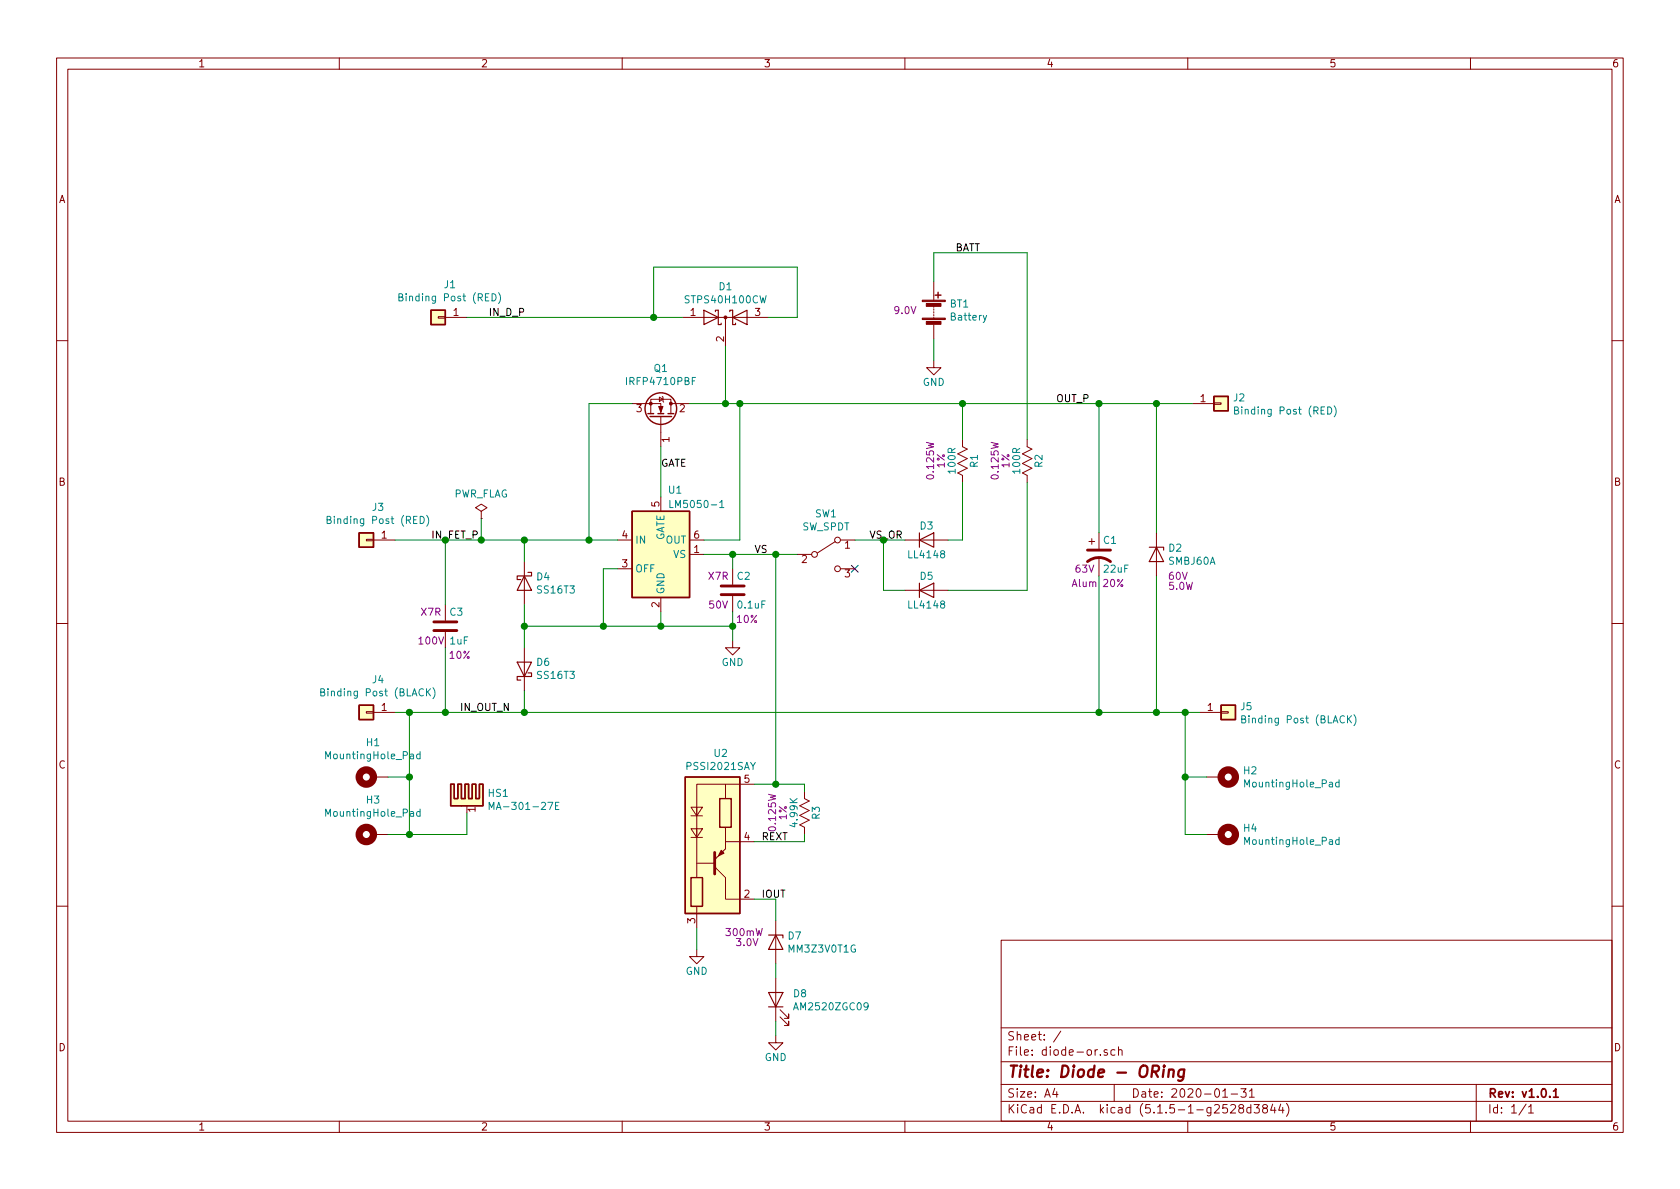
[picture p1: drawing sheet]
EESchema Schematic File Version 4
EELAYER 30 0
EELAYER END
$Descr A4 11693 8268
encoding utf-8
Sheet 1 1
Title "Diode - ORing"
Date "2020-01-31"
Rev "v1.0.1"
Comp ""
Comment1 ""
Comment2 ""
Comment3 ""
Comment4 ""
$EndDescr
$Comp
L Local:R_local R1
U 1 1
P 6700 3200
F 0 "R1" V 6780 3200 50  0000 C CNN
F 1 "100R" V 6625 3200 50  0000 C CNN
F 2 "local:R_0805_HandSoldering" V 6630 3200 30  0001 C CNN
F 3 "" V 6780 3200 30  0000 C CNN
F 4 "1%" V 6550 3200 50  0000 C CNN "Tolerance"
F 5 "0.125W" V 6475 3200 50  0000 C CNN "Power"
F 6 "Vishay Dale" V 6700 3200 50  0001 C CNN "Manufacturer"
F 7 "CRCW0805100RFKEA" V 6850 3200 50  0001 C CNN "PartNum"
	1    6700 3200
	1    0    0    -1  
$EndComp
$Comp
L power:GND #PWR02
U 1 1
P 5100 4450
F 0 "#PWR02" H 5100 4200 50  0001 C CNN
F 1 "GND" H 5100 4300 50  0000 C CNN
F 2 "" H 5100 4450 60  0000 C CNN
F 3 "" H 5100 4450 60  0000 C CNN
	1    5100 4450
	1    0    0    -1  
$EndComp
$Comp
L Power_Management:LM5050-1 U1
U 1 1
P 4600 3850
F 0 "U1" H 4700 4300 50  0000 C CNN
F 1 "LM5050-1" H 4850 4200 50  0000 C CNN
F 2 "Package_TO_SOT_SMD:TSOT-23-6" H 5250 3500 50  0001 C CNN
F 3 "http://www.ti.com/lit/ds/symlink/lm5050-1-q1.pdf" H 5700 3800 50  0001 C CNN
F 4 "Texas Instruments" H 4600 3850 50  0001 C CNN "Manufacturer"
F 5 "LM5050MKX-1" H 4600 3850 50  0001 C CNN "PartNum"
	1    4600 3850
	1    0    0    -1  
$EndComp
$Comp
L Device:C C2
U 1 1
P 5100 4100
F 0 "C2" H 5125 4200 50  0000 L CNN
F 1 "0.1uF" H 5125 4000 50  0000 L CNN
F 2 "local:C_0805_HandSoldering" H 5138 3950 30  0001 C CNN
F 3 "" H 5100 4100 60  0000 C CNN
F 4 "50V" H 5000 4000 50  0000 C CNN "Voltage"
F 5 "10%" H 5200 3900 50  0000 C CNN "Tolerance"
F 6 "X7R" H 5000 4200 50  0000 C CNN "Dielectric"
F 7 "Kemet" H 5100 4100 50  0001 C CNN "Manufacturer"
F 8 "C0805C104K5RACTU" H 5100 4100 50  0001 C CNN "PartNum"
	1    5100 4100
	1    0    0    -1  
$EndComp
$Comp
L Device:D_Schottky_x2_KCom_AKA D1
U 1 1
P 5050 2200
F 0 "D1" H 5050 2416 50  0000 C CNN
F 1 "STPS40H100CW" H 5050 2325 50  0000 C CNN
F 2 "Package_TO_SOT_THT:TO-247-3_Vertical" H 5050 2200 50  0001 C CNN
F 3 "~" H 5050 2200 50  0001 C CNN
F 4 "STMicro" H 5050 2200 50  0001 C CNN "Manufacturer"
F 5 "STPS40H100CW" H 5050 2200 50  0001 C CNN "PartNum"
F 6 "100V" H 5050 2200 50  0001 C CNN "Voltage"
F 7 "20A" H 5050 2200 50  0001 C CNN "Current"
	1    5050 2200
	1    0    0    -1  
$EndComp
$Comp
L Diode:LL4148 D3
U 1 1
P 6450 3750
F 0 "D3" H 6450 3850 50  0000 C CNN
F 1 "LL4148" H 6450 3650 50  0000 C CNN
F 2 "local:D_MiniMELF-onsemi" H 6450 3750 50  0001 C CNN
F 3 "" H 6450 3750 50  0001 C CNN
F 4 "100V" H 6450 4050 50  0001 C CNN "Voltage"
F 5 "200mA" H 6450 3950 50  0001 C CNN "Current"
F 6 "ON Semiconductor" H 6450 3550 50  0001 C CNN "Manufacturer"
F 7 "LL4148" H 6550 3450 50  0001 C CNN "PartNum"
	1    6450 3750
	1    0    0    -1  
$EndComp
$Comp
L Connector_Generic:Conn_01x01 J1
U 1 1
P 3050 2200
F 0 "J1" H 2968 1975 50  0000 C CNN
F 1 "Binding Post (RED)" H 2968 2066 50  0000 C CNN
F 2 "local:Binding_Post_Hex" H 3050 2200 50  0001 C CNN
F 3 "~" H 3050 2200 50  0001 C CNN
F 4 "Keystone" H 3050 2200 50  0001 C CNN "Manufacturer"
F 5 "7016" H 3050 2200 50  0001 C CNN "PartNum"
	1    3050 2200
	-1   0    0    1   
$EndComp
$Comp
L Connector_Generic:Conn_01x01 J3
U 1 1
P 2550 3750
F 0 "J3" H 2468 3525 50  0000 C CNN
F 1 "Binding Post (RED)" H 2468 3616 50  0000 C CNN
F 2 "local:Binding_Post_Hex" H 2550 3750 50  0001 C CNN
F 3 "~" H 2550 3750 50  0001 C CNN
F 4 "Keystone" H 2550 3750 50  0001 C CNN "Manufacturer"
F 5 "7016" H 2550 3750 50  0001 C CNN "PartNum"
	1    2550 3750
	-1   0    0    1   
$EndComp
$Comp
L Connector_Generic:Conn_01x01 J4
U 1 1
P 2550 4950
F 0 "J4" H 2468 4725 50  0000 C CNN
F 1 "Binding Post (BLACK)" H 2468 4816 50  0000 C CNN
F 2 "local:Binding_Post_Hex" H 2550 4950 50  0001 C CNN
F 3 "~" H 2550 4950 50  0001 C CNN
F 4 "Keystone" H 2550 4950 50  0001 C CNN "Manufacturer"
F 5 "7017" H 2550 4950 50  0001 C CNN "PartNum"
	1    2550 4950
	-1   0    0    1   
$EndComp
$Comp
L Device:D_Schottky D4
U 1 1
P 3650 4050
F 0 "D4" V 3604 4129 50  0000 L CNN
F 1 "SS16T3" V 3695 4129 50  0000 L CNN
F 2 "Diode_SMD:D_SMA" H 3650 4050 50  0001 C CNN
F 3 "~" H 3650 4050 50  0001 C CNN
F 4 "ON Semiconductor" H 3650 4050 50  0001 C CNN "Manufacturer"
F 5 "SS16T3" H 3650 4050 50  0001 C CNN "PartNum"
F 6 "60V" H 3650 4050 50  0001 C CNN "Voltage"
F 7 "1A" H 3650 4050 50  0001 C CNN "Current"
	1    3650 4050
	0    1    1    0   
$EndComp
$Comp
L Device:D_Schottky D6
U 1 1
P 3650 4650
F 0 "D6" V 3696 4571 50  0000 R CNN
F 1 "SS16T3" V 3605 4571 50  0000 R CNN
F 2 "Diode_SMD:D_SMA" H 3650 4650 50  0001 C CNN
F 3 "~" H 3650 4650 50  0001 C CNN
F 4 "ON Semiconductor" H 3650 4650 50  0001 C CNN "Manufacturer"
F 5 "SS16T3" H 3650 4650 50  0001 C CNN "PartNum"
F 6 "60V" H 3650 4650 50  0001 C CNN "Voltage"
F 7 "1A" H 3650 4650 50  0001 C CNN "Current"
	1    3650 4650
	0    -1   -1   0   
$EndComp
$Comp
L Device:D_Zener D2
U 1 1
P 8050 3850
F 0 "D2" V 8004 3929 50  0000 L CNN
F 1 "SMBJ60A" V 8095 3929 50  0000 L CNN
F 2 "Diode_SMD:D_SMB" H 8050 3850 50  0001 C CNN
F 3 "~" H 8050 3850 50  0001 C CNN
F 4 "Littelfuse" H 8050 3850 50  0001 C CNN "Manufacturer"
F 5 "SMBJ60A" H 8050 3850 50  0001 C CNN "PartNum"
F 6 "60V" V 8200 4000 50  0000 C CNN "Voltage"
F 7 "5.0W" V 8270 4020 50  0000 C CNN "Power"
	1    8050 3850
	0    1    1    0   
$EndComp
$Comp
L Connector_Generic:Conn_01x01 J2
U 1 1
P 8500 2800
F 0 "J2" H 8580 2842 50  0000 L CNN
F 1 "Binding Post (RED)" H 8580 2751 50  0000 L CNN
F 2 "local:Binding_Post_Hex" H 8500 2800 50  0001 C CNN
F 3 "~" H 8500 2800 50  0001 C CNN
F 4 "Keystone" H 8500 2800 50  0001 C CNN "Manufacturer"
F 5 "7016" H 8500 2800 50  0001 C CNN "PartNum"
	1    8500 2800
	1    0    0    -1  
$EndComp
$Comp
L Connector_Generic:Conn_01x01 J5
U 1 1
P 8550 4950
F 0 "J5" H 8630 4992 50  0000 L CNN
F 1 "Binding Post (BLACK)" H 8630 4901 50  0000 L CNN
F 2 "local:Binding_Post_Hex" H 8550 4950 50  0001 C CNN
F 3 "~" H 8550 4950 50  0001 C CNN
F 4 "Keystone" H 8550 4950 50  0001 C CNN "Manufacturer"
F 5 "7017" H 8550 4950 50  0001 C CNN "PartNum"
	1    8550 4950
	1    0    0    -1  
$EndComp
$Comp
L Local:R_local R2
U 1 1
P 7150 3200
F 0 "R2" V 7230 3200 50  0000 C CNN
F 1 "100R" V 7075 3200 50  0000 C CNN
F 2 "local:R_0805_HandSoldering" V 7080 3200 30  0001 C CNN
F 3 "" V 7230 3200 30  0000 C CNN
F 4 "1%" V 7000 3200 50  0000 C CNN "Tolerance"
F 5 "0.125W" V 6925 3200 50  0000 C CNN "Power"
F 6 "Vishay Dale" V 7150 3200 50  0001 C CNN "Manufacturer"
F 7 "CRCW0805100RFKEA" V 7300 3200 50  0001 C CNN "PartNum"
	1    7150 3200
	1    0    0    -1  
$EndComp
$Comp
L Diode:LL4148 D5
U 1 1
P 6450 4100
F 0 "D5" H 6450 4200 50  0000 C CNN
F 1 "LL4148" H 6450 4000 50  0000 C CNN
F 2 "local:D_MiniMELF-onsemi" H 6450 4100 50  0001 C CNN
F 3 "" H 6450 4100 50  0001 C CNN
F 4 "100V" H 6450 4400 50  0001 C CNN "Voltage"
F 5 "200mA" H 6450 4300 50  0001 C CNN "Current"
F 6 "ON Semiconductor" H 6450 3900 50  0001 C CNN "Manufacturer"
F 7 "LL4148" H 6550 3800 50  0001 C CNN "PartNum"
	1    6450 4100
	1    0    0    -1  
$EndComp
$Comp
L Switch:SW_SPDT SW1
U 1 1
P 5750 3850
F 0 "SW1" H 5750 4135 50  0000 C CNN
F 1 "SW_SPDT" H 5750 4044 50  0000 C CNN
F 2 "local:ASE1D-6M-10-Z" H 5750 3850 50  0001 C CNN
F 3 "~" H 5750 3850 50  0001 C CNN
F 4 "Nidec Copal" H 5750 3850 50  0001 C CNN "Manufacturer"
F 5 "ASE1D-2M-10-Z" H 5750 3850 50  0001 C CNN "PartNum"
F 6 "60V" H 5750 3850 50  0001 C CNN "Voltage"
F 7 "50mA" H 5750 3850 50  0001 C CNN "Current"
	1    5750 3850
	1    0    0    -1  
$EndComp
$Comp
L power:PWR_FLAG #FLG01
U 1 1
P 3350 3600
F 0 "#FLG01" H 3350 3675 50  0001 C CNN
F 1 "PWR_FLAG" H 3350 3773 50  0000 C CNN
F 2 "" H 3350 3600 50  0001 C CNN
F 3 "~" H 3350 3600 50  0001 C CNN
	1    3350 3600
	1    0    0    -1  
$EndComp
Wire Wire Line
	4600 3450 4600 3100
Wire Wire Line
	2750 3750 3100 3750
Wire Wire Line
	4400 2800 4100 2800
Wire Wire Line
	4100 2800 4100 3750
Connection ~ 4100 3750
Wire Wire Line
	4100 3750 4300 3750
Wire Wire Line
	3650 4350 4200 4350
Wire Wire Line
	4600 4350 4600 4250
Wire Wire Line
	3650 4500 3650 4350
Connection ~ 3650 4350
Wire Wire Line
	3650 4800 3650 4950
Wire Wire Line
	3650 4950 3100 4950
Connection ~ 4600 4350
$Comp
L Device:C C3
U 1 1
P 3100 4350
F 0 "C3" H 3125 4450 50  0000 L CNN
F 1 "1uF" H 3125 4250 50  0000 L CNN
F 2 "local:C_1206_HandSoldering" H 3138 4200 30  0001 C CNN
F 3 "" H 3100 4350 60  0000 C CNN
F 4 "100V" H 3000 4250 50  0000 C CNN "Voltage"
F 5 "10%" H 3200 4150 50  0000 C CNN "Tolerance"
F 6 "X7R" H 3000 4450 50  0000 C CNN "Dielectric"
F 7 "Samsung" H 3100 4350 50  0001 C CNN "Manufacturer"
F 8 "CL31B105KCHNFNE" H 3100 4350 50  0001 C CNN "PartNum"
	1    3100 4350
	1    0    0    -1  
$EndComp
Wire Wire Line
	3100 4200 3100 3750
Connection ~ 3100 3750
Wire Wire Line
	3100 3750 3350 3750
Wire Wire Line
	3100 4500 3100 4950
Connection ~ 3100 4950
Wire Wire Line
	3100 4950 2850 4950
Wire Wire Line
	4900 3750 5150 3750
Wire Wire Line
	5150 3750 5150 2800
Wire Wire Line
	5150 2800 5050 2800
$Comp
L Device:CP1 C1
U 1 1
P 7650 3850
F 0 "C1" H 7675 3950 50  0000 L CNN
F 1 "22uF" H 7675 3750 50  0000 L CNN
F 2 "Capacitor_SMD:CP_Elec_6.3x5.9" H 7688 3700 30  0001 C CNN
F 3 "" H 7650 3850 60  0000 C CNN
F 4 "63V" H 7550 3750 50  0000 C CNN "Voltage"
F 5 "20%" H 7750 3650 50  0000 C CNN "Tolerance"
F 6 "Alum" H 7550 3650 50  0000 C CNN "Dielectric"
F 7 "Panasonic" H 7650 3850 50  0001 C CNN "Manufacturer"
F 8 "EEE-FK1J220XP" H 7650 3850 50  0001 C CNN "PartNum"
	1    7650 3850
	1    0    0    -1  
$EndComp
Wire Wire Line
	5050 2400 5050 2800
Connection ~ 5050 2800
Wire Wire Line
	5050 2800 4800 2800
Wire Wire Line
	4750 2200 4550 2200
Wire Wire Line
	4550 2200 4550 1850
Wire Wire Line
	4550 1850 5550 1850
Wire Wire Line
	5550 1850 5550 2200
Wire Wire Line
	5550 2200 5350 2200
Connection ~ 4550 2200
Wire Wire Line
	4550 2200 3250 2200
Wire Wire Line
	5150 2800 6700 2800
Connection ~ 5150 2800
Wire Wire Line
	7650 3700 7650 2800
Wire Wire Line
	8050 3700 8050 2800
Wire Wire Line
	8050 4000 8050 4950
Connection ~ 3650 4950
Wire Wire Line
	7650 4000 7650 4950
Wire Wire Line
	5100 4250 5100 4350
Wire Wire Line
	5100 4350 4600 4350
Wire Wire Line
	5100 4350 5100 4450
Wire Wire Line
	4900 3850 5100 3850
Wire Wire Line
	5100 3850 5100 3950
Connection ~ 5100 3850
Wire Wire Line
	4300 3950 4200 3950
Wire Wire Line
	4200 3950 4200 4350
Connection ~ 4200 4350
Wire Wire Line
	4200 4350 4600 4350
Wire Wire Line
	6700 3050 6700 2800
Connection ~ 6700 2800
Wire Wire Line
	6700 3350 6700 3750
Wire Wire Line
	6700 3750 6600 3750
Wire Wire Line
	5950 3750 6150 3750
Wire Wire Line
	6150 3750 6150 4100
Wire Wire Line
	6150 4100 6300 4100
Connection ~ 6150 3750
Wire Wire Line
	6150 3750 6300 3750
Connection ~ 7650 2800
Wire Wire Line
	7650 2800 8050 2800
Connection ~ 7650 4950
Wire Wire Line
	7650 4950 8050 4950
Connection ~ 8050 2800
Wire Wire Line
	8050 2800 8300 2800
Connection ~ 8050 4950
Wire Wire Line
	8050 4950 8250 4950
Wire Wire Line
	6700 2800 7650 2800
Wire Wire Line
	3650 4950 7650 4950
Wire Wire Line
	7150 3350 7150 4100
Wire Wire Line
	7150 4100 6600 4100
$Comp
L Device:Battery BT1
U 1 1
P 6500 2150
F 0 "BT1" H 6608 2196 50  0000 L CNN
F 1 "Battery" H 6608 2105 50  0000 L CNN
F 2 "Connector_PinHeader_2.54mm:PinHeader_1x02_P2.54mm_Vertical" V 6500 2210 50  0001 C CNN
F 3 "~" V 6500 2210 50  0001 C CNN
F 4 "9.0V" H 6300 2150 50  0000 C CNN "Voltage"
	1    6500 2150
	1    0    0    -1  
$EndComp
$Comp
L power:GND #PWR01
U 1 1
P 6500 2500
F 0 "#PWR01" H 6500 2250 50  0001 C CNN
F 1 "GND" H 6500 2350 50  0000 C CNN
F 2 "" H 6500 2500 60  0000 C CNN
F 3 "" H 6500 2500 60  0000 C CNN
	1    6500 2500
	1    0    0    -1  
$EndComp
Wire Wire Line
	6500 2500 6500 2350
Wire Wire Line
	6500 1950 6500 1750
Wire Wire Line
	6500 1750 7150 1750
Wire Wire Line
	7150 1750 7150 3050
Wire Wire Line
	3350 3750 3350 3600
Connection ~ 3350 3750
Connection ~ 5100 4350
Wire Wire Line
	3350 3750 3650 3750
Wire Wire Line
	3650 4200 3650 4350
Wire Wire Line
	3650 3900 3650 3750
Connection ~ 3650 3750
Wire Wire Line
	3650 3750 4100 3750
$Comp
L Device:Q_NMOS_GDS Q1
U 1 1
P 4600 2900
F 0 "Q1" V 4942 2900 50  0000 C CNN
F 1 "IRFP4710PBF" V 4851 2900 50  0000 C CNN
F 2 "Package_TO_SOT_THT:TO-247-3_Vertical" H 4800 3000 50  0001 C CNN
F 3 "~" H 4600 2900 50  0001 C CNN
F 4 "Infineon" H 4600 2900 50  0001 C CNN "Manufacturer"
F 5 "IRFP4710PBF" H 4600 2900 50  0001 C CNN "PartNum"
F 6 "100V" H 4600 2900 50  0001 C CNN "Voltage"
F 7 "190W" H 4600 2900 50  0001 C CNN "Power"
F 8 "72A" H 4600 2900 50  0001 C CNN "Current"
	1    4600 2900
	0    1    -1   0   
$EndComp
$Comp
L Device:LED D8
U 1 1
P 5400 6950
F 0 "D8" V 5439 6833 50  0000 R CNN
F 1 "AM2520ZGC09" V 5348 6833 50  0000 R CNN
F 2 "local:AM2520ZGC09" H 5400 6950 50  0001 C CNN
F 3 "~" H 5400 6950 50  0001 C CNN
F 4 "Kingbright" H 5400 6950 50  0001 C CNN "Manufacturer"
F 5 "AM2520ZGC09" H 5400 6950 50  0001 C CNN "PartNum"
	1    5400 6950
	0    -1   -1   0   
$EndComp
$Comp
L Device:D_Zener D7
U 1 1
P 5400 6550
F 0 "D7" V 5354 6629 50  0000 L CNN
F 1 "MM3Z3V0T1G" V 5445 6629 50  0000 L CNN
F 2 "local:SOD-323_477-02-H_HandSoldering" H 5400 6550 50  0001 C CNN
F 3 "~" H 5400 6550 50  0001 C CNN
F 4 "3.0V" V 5400 6350 50  0000 C CNN "Voltage"
F 5 "ON Semiconductor" H 5400 6550 50  0001 C CNN "Manufacturer"
F 6 "MM3Z3V0T1G" H 5400 6550 50  0001 C CNN "PartNum"
F 7 "300mW" V 5330 6330 50  0000 C CNN "Power"
	1    5400 6550
	0    1    1    0   
$EndComp
$Comp
L Local:R_local R3
U 1 1
P 5600 5650
F 0 "R3" V 5680 5650 50  0000 C CNN
F 1 "4.99K" V 5525 5650 50  0000 C CNN
F 2 "local:R_0805_HandSoldering" V 5530 5650 30  0001 C CNN
F 3 "" V 5680 5650 30  0000 C CNN
F 4 "1%" V 5450 5650 50  0000 C CNN "Tolerance"
F 5 "0.125W" V 5375 5650 50  0000 C CNN "Power"
F 6 "Vishay Dale" V 5600 5650 50  0001 C CNN "Manufacturer"
F 7 "CRCW08054K99FKEA" V 5750 5650 50  0001 C CNN "PartNum"
	1    5600 5650
	1    0    0    -1  
$EndComp
$Comp
L power:GND #PWR03
U 1 1
P 5400 7200
F 0 "#PWR03" H 5400 6950 50  0001 C CNN
F 1 "GND" H 5400 7050 50  0000 C CNN
F 2 "" H 5400 7200 60  0000 C CNN
F 3 "" H 5400 7200 60  0000 C CNN
	1    5400 7200
	1    0    0    -1  
$EndComp
Wire Wire Line
	5400 6700 5400 6800
Wire Wire Line
	5400 7100 5400 7200
Wire Wire Line
	5100 3850 5400 3850
Connection ~ 5400 3850
Wire Wire Line
	5400 3850 5550 3850
Text Label 3000 3750 0    50   ~ 0
IN_FET_P
Text Label 3200 4950 0    50   ~ 0
IN_OUT_N
Text Label 3400 2200 0    50   ~ 0
IN_D_P
Text Label 7350 2800 0    50   ~ 0
OUT_P
Text Label 5250 3850 0    50   ~ 0
VS
Text Label 4600 3250 0    50   ~ 0
GATE
Text Label 6650 1750 0    50   ~ 0
BATT
Text Label 6050 3750 0    50   ~ 0
VS_OR
$Comp
L Mechanical:MountingHole_Pad H1
U 1 1
P 2600 5400
F 0 "H1" V 2837 5403 50  0000 C CNN
F 1 "MountingHole_Pad" V 2746 5403 50  0000 C CNN
F 2 "MountingHole:MountingHole_3.2mm_M3_Pad_Via" H 2600 5400 50  0001 C CNN
F 3 "~" H 2600 5400 50  0001 C CNN
	1    2600 5400
	0    -1   -1   0   
$EndComp
$Comp
L Mechanical:MountingHole_Pad H3
U 1 1
P 2600 5800
F 0 "H3" V 2837 5803 50  0000 C CNN
F 1 "MountingHole_Pad" V 2746 5803 50  0000 C CNN
F 2 "MountingHole:MountingHole_3.2mm_M3_Pad_Via" H 2600 5800 50  0001 C CNN
F 3 "~" H 2600 5800 50  0001 C CNN
	1    2600 5800
	0    -1   -1   0   
$EndComp
$Comp
L Mechanical:MountingHole_Pad H2
U 1 1
P 8500 5400
F 0 "H2" V 8454 5550 50  0000 L CNN
F 1 "MountingHole_Pad" V 8545 5550 50  0000 L CNN
F 2 "MountingHole:MountingHole_3.2mm_M3_Pad_Via" H 8500 5400 50  0001 C CNN
F 3 "~" H 8500 5400 50  0001 C CNN
	1    8500 5400
	0    1    1    0   
$EndComp
$Comp
L Mechanical:MountingHole_Pad H4
U 1 1
P 8500 5800
F 0 "H4" V 8454 5950 50  0000 L CNN
F 1 "MountingHole_Pad" V 8545 5950 50  0000 L CNN
F 2 "MountingHole:MountingHole_3.2mm_M3_Pad_Via" H 8500 5800 50  0001 C CNN
F 3 "~" H 8500 5800 50  0001 C CNN
	1    8500 5800
	0    1    1    0   
$EndComp
Wire Wire Line
	8400 5800 8250 5800
Wire Wire Line
	8250 5800 8250 5400
Connection ~ 8250 4950
Wire Wire Line
	8250 4950 8350 4950
Wire Wire Line
	8400 5400 8250 5400
Connection ~ 8250 5400
Wire Wire Line
	8250 5400 8250 4950
Wire Wire Line
	2700 5800 2850 5800
Wire Wire Line
	2850 5800 2850 5400
Connection ~ 2850 4950
Wire Wire Line
	2850 4950 2750 4950
Wire Wire Line
	2700 5400 2850 5400
Connection ~ 2850 5400
Wire Wire Line
	2850 5400 2850 4950
$Comp
L Mechanical:Heatsink_Pad HS1
U 1 1
P 3250 5550
F 0 "HS1" H 3391 5589 50  0000 L CNN
F 1 "MA-301-27E" H 3391 5498 50  0000 L CNN
F 2 "local:MA-301-27E" H 3262 5500 50  0001 C CNN
F 3 "~" H 3262 5500 50  0001 C CNN
F 4 "Ohmite" H 3250 5550 50  0001 C CNN "Manufacturer"
F 5 "MA-301-27E" H 3250 5550 50  0001 C CNN "PartNum"
	1    3250 5550
	1    0    0    -1  
$EndComp
Wire Wire Line
	2850 5800 3250 5800
Wire Wire Line
	3250 5800 3250 5650
Connection ~ 2850 5800
NoConn ~ 5950 3950
$Comp
L Local:PSSI2021SAY U2
U 1 1
P 4950 5850
F 0 "U2" H 5017 6467 50  0000 C CNN
F 1 "PSSI2021SAY" H 5017 6376 50  0000 C CNN
F 2 "Package_TO_SOT_SMD:SOT-353_SC-70-5" H 5150 5750 50  0001 C CNN
F 3 "~" H 4950 5850 50  0001 C CNN
F 4 "NXP Semiconductors" H 4950 5850 50  0001 C CNN "Manufacturer"
F 5 "PSSI2021SAY" H 4950 5850 50  0001 C CNN "PartNum"
	1    4950 5850
	1    0    0    -1  
$EndComp
$Comp
L power:GND #PWR04
U 1 1
P 4850 6600
F 0 "#PWR04" H 4850 6350 50  0001 C CNN
F 1 "GND" H 4850 6450 50  0000 C CNN
F 2 "" H 4850 6600 60  0000 C CNN
F 3 "" H 4850 6600 60  0000 C CNN
	1    4850 6600
	1    0    0    -1  
$EndComp
Wire Wire Line
	5600 5500 5600 5450
Wire Wire Line
	5600 5450 5400 5450
Wire Wire Line
	5250 5850 5600 5850
Wire Wire Line
	5600 5850 5600 5800
Wire Wire Line
	5400 3850 5400 5450
Connection ~ 5400 5450
Wire Wire Line
	5400 5450 5250 5450
Wire Wire Line
	4850 6600 4850 6450
Wire Wire Line
	5400 6400 5400 6250
Wire Wire Line
	5400 6250 5250 6250
Text Label 5300 5850 0    50   ~ 0
REXT
Text Label 5300 6250 0    50   ~ 0
IOUT
$EndSCHEMATC
